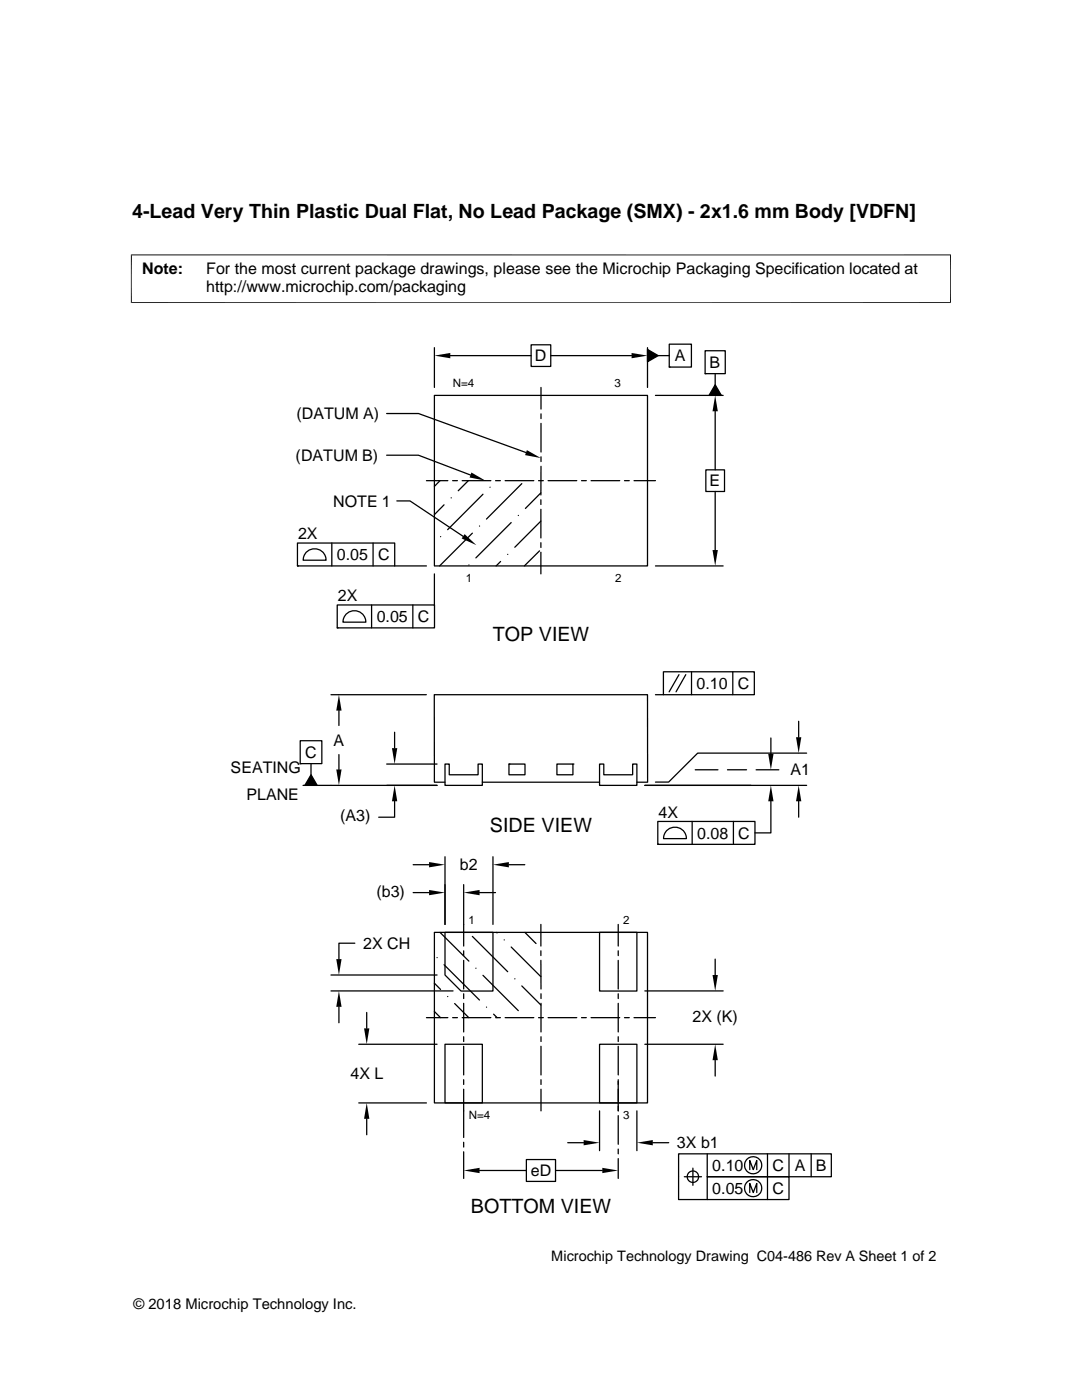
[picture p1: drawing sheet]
<svg xmlns="http://www.w3.org/2000/svg" width="216mm" height="279mm" viewBox="0 0 216 279" stroke-linecap="round" stroke-linejoin="round" font-family="sans-serif">
<g fill="none" stroke="#000" stroke-width=".25">
<path d="M86.7 78.9h42.5v34h-42.5zM86.7 69.4v7.9M89.9 71h16.1M106 68.8h3.9v4.3h-3.9zM107.9 77.3v4.3M109.9 71h16.1M129.2 69.7l2.1 1.3-2.1 1.2zM129.2 69.4v7.9M130.8 78.9h13.5M131.3 71h2.2M133.5 68.7h4.5v4.6h-4.5zM133.5 73.3h.1"/>
<path d="M140.7 70h4v4.6h-4zM140.7 74.6h.1M142.7 76.8l1.2 2.1h-2.4zM142.7 74.6v2.2M77.2 90.8h6.3l10.4 4M77.2 82.5h6.3l21.5 7.8M79.2 100h2.6l10.6 7M85.1 95.9h4.3M87.8 95.9l-1.1 1.2M90 99.4h.1M90.3 95.9h1M92.2 95.9h5.7"/>
<path d="M93.5 95.9l-2.1 2M96.4 98.6l-7.1 7.1M97.8 97.2h.1M98.9 95.9h.9M100.8 95.9h5.7M104.1 96.5l-7 7.1M107.5 95.9h.9M107.9 99.7v1M107.9 98.4l-3.1 3.1M107.9 82.6v.9M107.9 84.5v5.7M107.9 91.2v.9"/>
<path d="M107.9 93.1v5.7M109.4 95.9h5.7M116 95.9h1M117.9 95.9h5.8M124.6 95.9h1M126.5 95.9h4.3M140.8 93.8h3.8v4.3h-3.8zM142.7 82.1v11.7M142.7 98.1v11.7M59.4 108.4h19.4v4.5h-19.4zM59.4 112.9h.1M61.2 110.1a2.3 2.3 0 0 1 2.5-.4 2.3 2.3 0 0 1 1.4 2.1h-4.6l.3-1.2z"/>
<path d="M66.2 108.4v4.5M74.4 108.4v4.5M78.7 112.9h6.4M86.7 114.5v6.2M87.9 107.1h.1M88.6 100.8l-1.9 1.9M93.6 112.8h.1M94.3 106.4l-6.6 6.5M95.7 105h.1M99.9 112.1l-.9 .8M101.3 110.6h.1M102 104.3l-7 7"/>
<path d="M103.4 102.9h.1M107.7 109.9l-3.1 3M107.9 101.6v5.8M107.9 108.3v1M107.9 110.2v4.3M107.9 104l-5.2 5.2M130.8 112.9h13.5M66 138.6h19.1M67.3 120.7h19.4v4.6h-19.4zM67.3 125.3h.1M69.2 122.4a2.29 2.29 0 0 1 2.5-.3 2.29 2.29 0 0 1 1.3 2.1h-4.6l.4-1.2zM74.1 120.7v4.6"/>
<path d="M82.4 120.7v4.6M130.8 138.6h1.6M132.4 134.1h18.1v4.5h-18.1zM135.5 134.6l-2 3.5M136.8 134.6l-1.9 3.5M138 134.1v4.5M146.2 134.1v4.5M59.9 147.8h4.3v4.6h-4.3zM59.9 152.4h.1M62.1 152.4v2.2M62.1 154.6l1.2 2.1h-2.5zM67.6 141.8v3"/>
<path d="M67.6 150.6v3M77.2 152.5h10M78.7 159.9v3.2h-3.1M78.7 146.1v3.2M87.2 156.7h-26.7M88.8 152.5h.8v2.1h5.8v-2.1h.8v4.2h-7.4zM88.8 156.1h-2.1v-17.5h42.5v17.5h-2.1M96.2 156.1h23.4M101.6 152.5h3.2v2.1h-3.2zM101.6 152.5h.1M111.1 152.5h3.2v2.1h-3.2zM114.3 152.5h.1"/>
<path d="M119.6 152.5h.9v2.1h5.7v-2.1h.9v4.2h-7.5zM138.7 153.6h4.6M145.2 153.6h3.8M150.9 153.6h4.5M153.8 159.9v6.3h-3.2M153.8 147.3v3.2M159.4 144v3.1M159.4 159.9v3.2M161 150.3h-21.8l-5.8 5.8h-2.6M161 156.7h-32.3M82.4 178.1h3.2M82.4 172.6h3.2"/>
<path d="M88.8 171v13.5M92.5 176.6v12.2M95.7 178.1h3.2M98.4 171v13.5M101.5 172.6h3.2M131.3 163.9h19.3v4.6h-19.3zM131.3 168.5h.1M133.2 165.6a2.3 2.3 0 0 1 2.4-.3 2.3 2.3 0 0 1 1.4 2.1h-4.6l.3-1.2zM138.1 163.9v4.6M146.3 163.9v4.6M66 197.8h24.4M66 194.6h21.2"/>
<path d="M70.8 188.2h-3.2v3.2M86.7 196.2l1.2 1.3M86.7 186.1h42.5v34h-42.5zM87.2 191.1h.1M87.8 186.1l5.8 5.7M88.6 192.5l7.1 7.1M88.8 186.1h9.6v11.7h-6.4l-3.2-3.2zM89.3 198.9h.1M92.5 189.8v.9M92.5 191.7v5.7M92.5 198.3v1M94.3 186.9l7 7"/>
<path d="M95 193.2h.1M96.4 194.6l7 7.1M99.1 186.1l.1 .1M100.6 187.6h.1M102 189l5.9 5.9M102.7 195.3h.1M104.1 196.8l3.8 3.8M104.7 186.1l2.3 2.2M107.9 191.7v5.7M107.9 184.5v4.3M107.9 189.8v.9M107.9 198.3v1"/>
<path d="M119.6 186.1h7.5v11.7h-7.5zM123.4 184.5v4.3M123.4 189.8v.9M123.4 191.7v5.7M123.4 198.3v1M128.7 197.8h15.6M142.7 191.4v3.2M67.6 200.9v3.2M71.6 208.4h15.6M73.2 202.1v3.1M85.1 203.1h4.3M86.7 201.9l1.2 1.2"/>
<path d="M88.8 208.4h7.4v11.7h-7.4zM90.3 203.1h1M90.7 200.3l2.8 2.8M92.2 203.1h5.7M92.5 200.2v5.8M92.5 206.9v1M92.5 208.8v5.7M92.5 215.5v.9M92.5 217.4v9.6M97.1 201h.1M98.5 202.4l.7 .7M98.9 203.1h.9"/>
<path d="M100.8 203.1h5.7M107.5 203.1h.9M107.9 200.2v5.8M107.9 206.9v1M107.9 208.8v5.7M107.9 215.5v.9M107.9 217.4v4.3M109.4 203.1h5.7M116 203.1h1M117.9 203.1h5.8M119.6 208.4h7.5v11.7h-7.5zM123.4 200.2v5.8"/>
<path d="M123.4 206.9v1M123.4 208.8v5.7M123.4 215.5v6.2M124.6 203.1h1M126.5 203.1h4.3M128.7 208.4h15.6M142.7 211.6v3.2M71.6 220.1h13.5M73.2 223.3v3.2M92.5 228v.9M92.5 229.9v5.3M95.7 233.6h9.3"/>
<path d="M105 231.4h5.8v4.4h-5.8zM110.8 233.6h9.4M113.3 228h3.2M119.6 221.7v7.9M123.4 222.7v5.7M123.4 229.3v1M123.4 231.2v4M127.1 221.7v7.9M130.3 228h3.1M136.5 234.8h3.5M138.3 233.1v3.5M141.1 230.3v4.5h16.3v4.6h-22v-9.1h30.5v4.5h-24.8v4.6"/>
<path d="M149.6 233.4v-1.8l.7 1.8 .7-1.8v1.8M149.6 238v-1.8l.7 1.8 .7-1.8v1.8M153.1 230.3v9.1M157.4 230.3v4.5M161.9 230.3v4.5"/>
<circle cx="138.3" cy="234.8" r="1.14"/>
<circle cx="150.3" cy="232.6" r="1.72"/>
<circle cx="150.3" cy="237.1" r="1.72"/>
</g>
<g fill="#000">
<path d="M86.7 71l3.2-.6v1.1zM126 70.4l3.2 .6-3.2 .5zM129.2 69.7l2.1 1.3-2.1 1.2zM142.7 76.8l1.2 2.1h-2.4zM94.1 94.3l2.8 1.6-3.2-.6zM105.1 89.8l2.8 1.6-3.1-.6zM142.7 78.9l.5 3.2h-1zM92.7 106.6l2.4 2.2-3-1.3zM142.2 109.8h1l-.5 3.1zM62.1 154.6l1.2 2.1h-2.5zM67.1 153.6h1.1l-.6 3.1zM67.6 138.6l.6 3.2h-1.1z"/>
<path d="M78.2 149.3h1.1l-.6 3.2zM78.7 156.7l.6 3.2h-1.1zM153.3 150.5h1l-.5 3.1zM153.8 156.7l.5 3.2h-1zM159.4 156.7l.5 3.2h-1.1zM158.8 147.1h1.1l-.5 3.2zM85.6 177.6l3.2 .5-3.2 .6zM85.6 172l3.2 .6-3.2 .5zM92.5 178.1l3.2-.5v1.1zM98.4 172.6l3.1-.6v1.1zM67.1 191.4h1.1l-.6 3.2zM142.2 194.6h1l-.5 3.2z"/>
<path d="M67.6 197.8l.6 3.1h-1.1zM72.6 205.2h1.1l-.5 3.2zM142.7 208.4l.5 3.2h-1zM73.2 220.1l.5 3.2h-1.1zM92.5 233.6l3.2-.5v1zM116.5 227.5l3.1 .5-3.1 .6zM120.2 233.1l3.2 .5-3.2 .5zM127.1 228l3.2-.5v1.1z"/>
</g>
<path d="M26.1 50.9h163.7M26.2 50.8v9.7M189.7 50.8v9.7M26.1 60.4h163.7" fill="none" stroke="#000" stroke-width=".2"/>
<g font-size="3.9">
<text x="26.4" y="43.5">4-Lead Very Thin Plastic Dual Flat, No Lead Package (SMX) - 2x1.6 mm Body [VDFN]</text>
<text x="98.3" y="127.8">TOP VIEW</text>
<text x="97.8" y="166.1">SIDE VIEW</text>
<text x="93.9" y="242.1">BOTTOM VIEW</text>
</g>
<g font-size="3.2">
<text x="28.4" y="54.6">Note:</text>
<text x="41.1" y="58.3">http://www.microchip.com/packaging</text>
<text x="41.1" y="54.6">For the most current package drawings, please see the Microchip Packaging Specification located at</text>
<text x="106.7" y="72.1">D</text>
<text x="134.7" y="72.1">A</text>
<text x="141.6" y="73.4">B</text>
<text x="59.1" y="83.6">(DATUM A)</text>
<text x="59" y="92">(DATUM B)</text>
<text x="66.5" y="101.1">NOTE 1</text>
<text x="141.6" y="97.1">E</text>
<text x="59.5" y="107.6">2X</text>
<text x="67.2" y="111.8">0.05</text>
<text x="75.4" y="111.8">C</text>
<text x="67.4" y="120">2X</text>
<text x="75.2" y="124.1">0.05</text>
<text x="83.4" y="124.2">C</text>
<text x="139" y="137.5">0.10</text>
<text x="147.2" y="137.5">C</text>
<text x="66.5" y="148.8">A</text>
<text x="46" y="154.2">SEATING</text>
<text x="60.9" y="151.3">C</text>
<text x="157.7" y="154.7">A1</text>
<text x="49.2" y="159.7">PLANE</text>
<text x="67.9" y="163.9">(A3)</text>
<text x="131.4" y="163.2">4X</text>
<text x="139.1" y="167.3">0.08</text>
<text x="147.3" y="167.4">C</text>
<text x="91.8" y="173.7">b2</text>
<text x="75.1" y="178.9">(b3)</text>
<text x="72.5" y="189.4">2X CH</text>
<text x="138.2" y="203.9">2X (K)</text>
<text x="69.9" y="215.4">4X L</text>
<text x="135.1" y="229.2">3X b1</text>
<text x="142.1" y="233.7">0.10</text>
<text x="154.1" y="233.7">C</text>
<text x="158.6" y="233.7">A</text>
<text x="162.8" y="233.7">B</text>
<text x="105.9" y="234.7">eD</text>
<text x="142.1" y="238.3">0.05</text>
<text x="154.1" y="238.3">C</text>
</g>
<g font-size="2.9">
<text x="110" y="251.7">Microchip Technology Drawing C04-486 Rev A Sheet 1 of 2</text>
<text x="26.6" y="261.3">© 2018 Microchip Technology Inc.</text>
</g>
<g font-size="2.3">
<text x="90.4" y="77.3">N=4</text>
<text x="122.6" y="77.2">3</text>
<text x="92.9" y="116.2">1</text>
<text x="122.7" y="116.2">2</text>
<text x="93.5" y="184.5">1</text>
<text x="124.3" y="184.5">2</text>
<text x="93.5" y="223.4">N=4</text>
<text x="124.4" y="223.4">3</text>
</g>
</svg>
